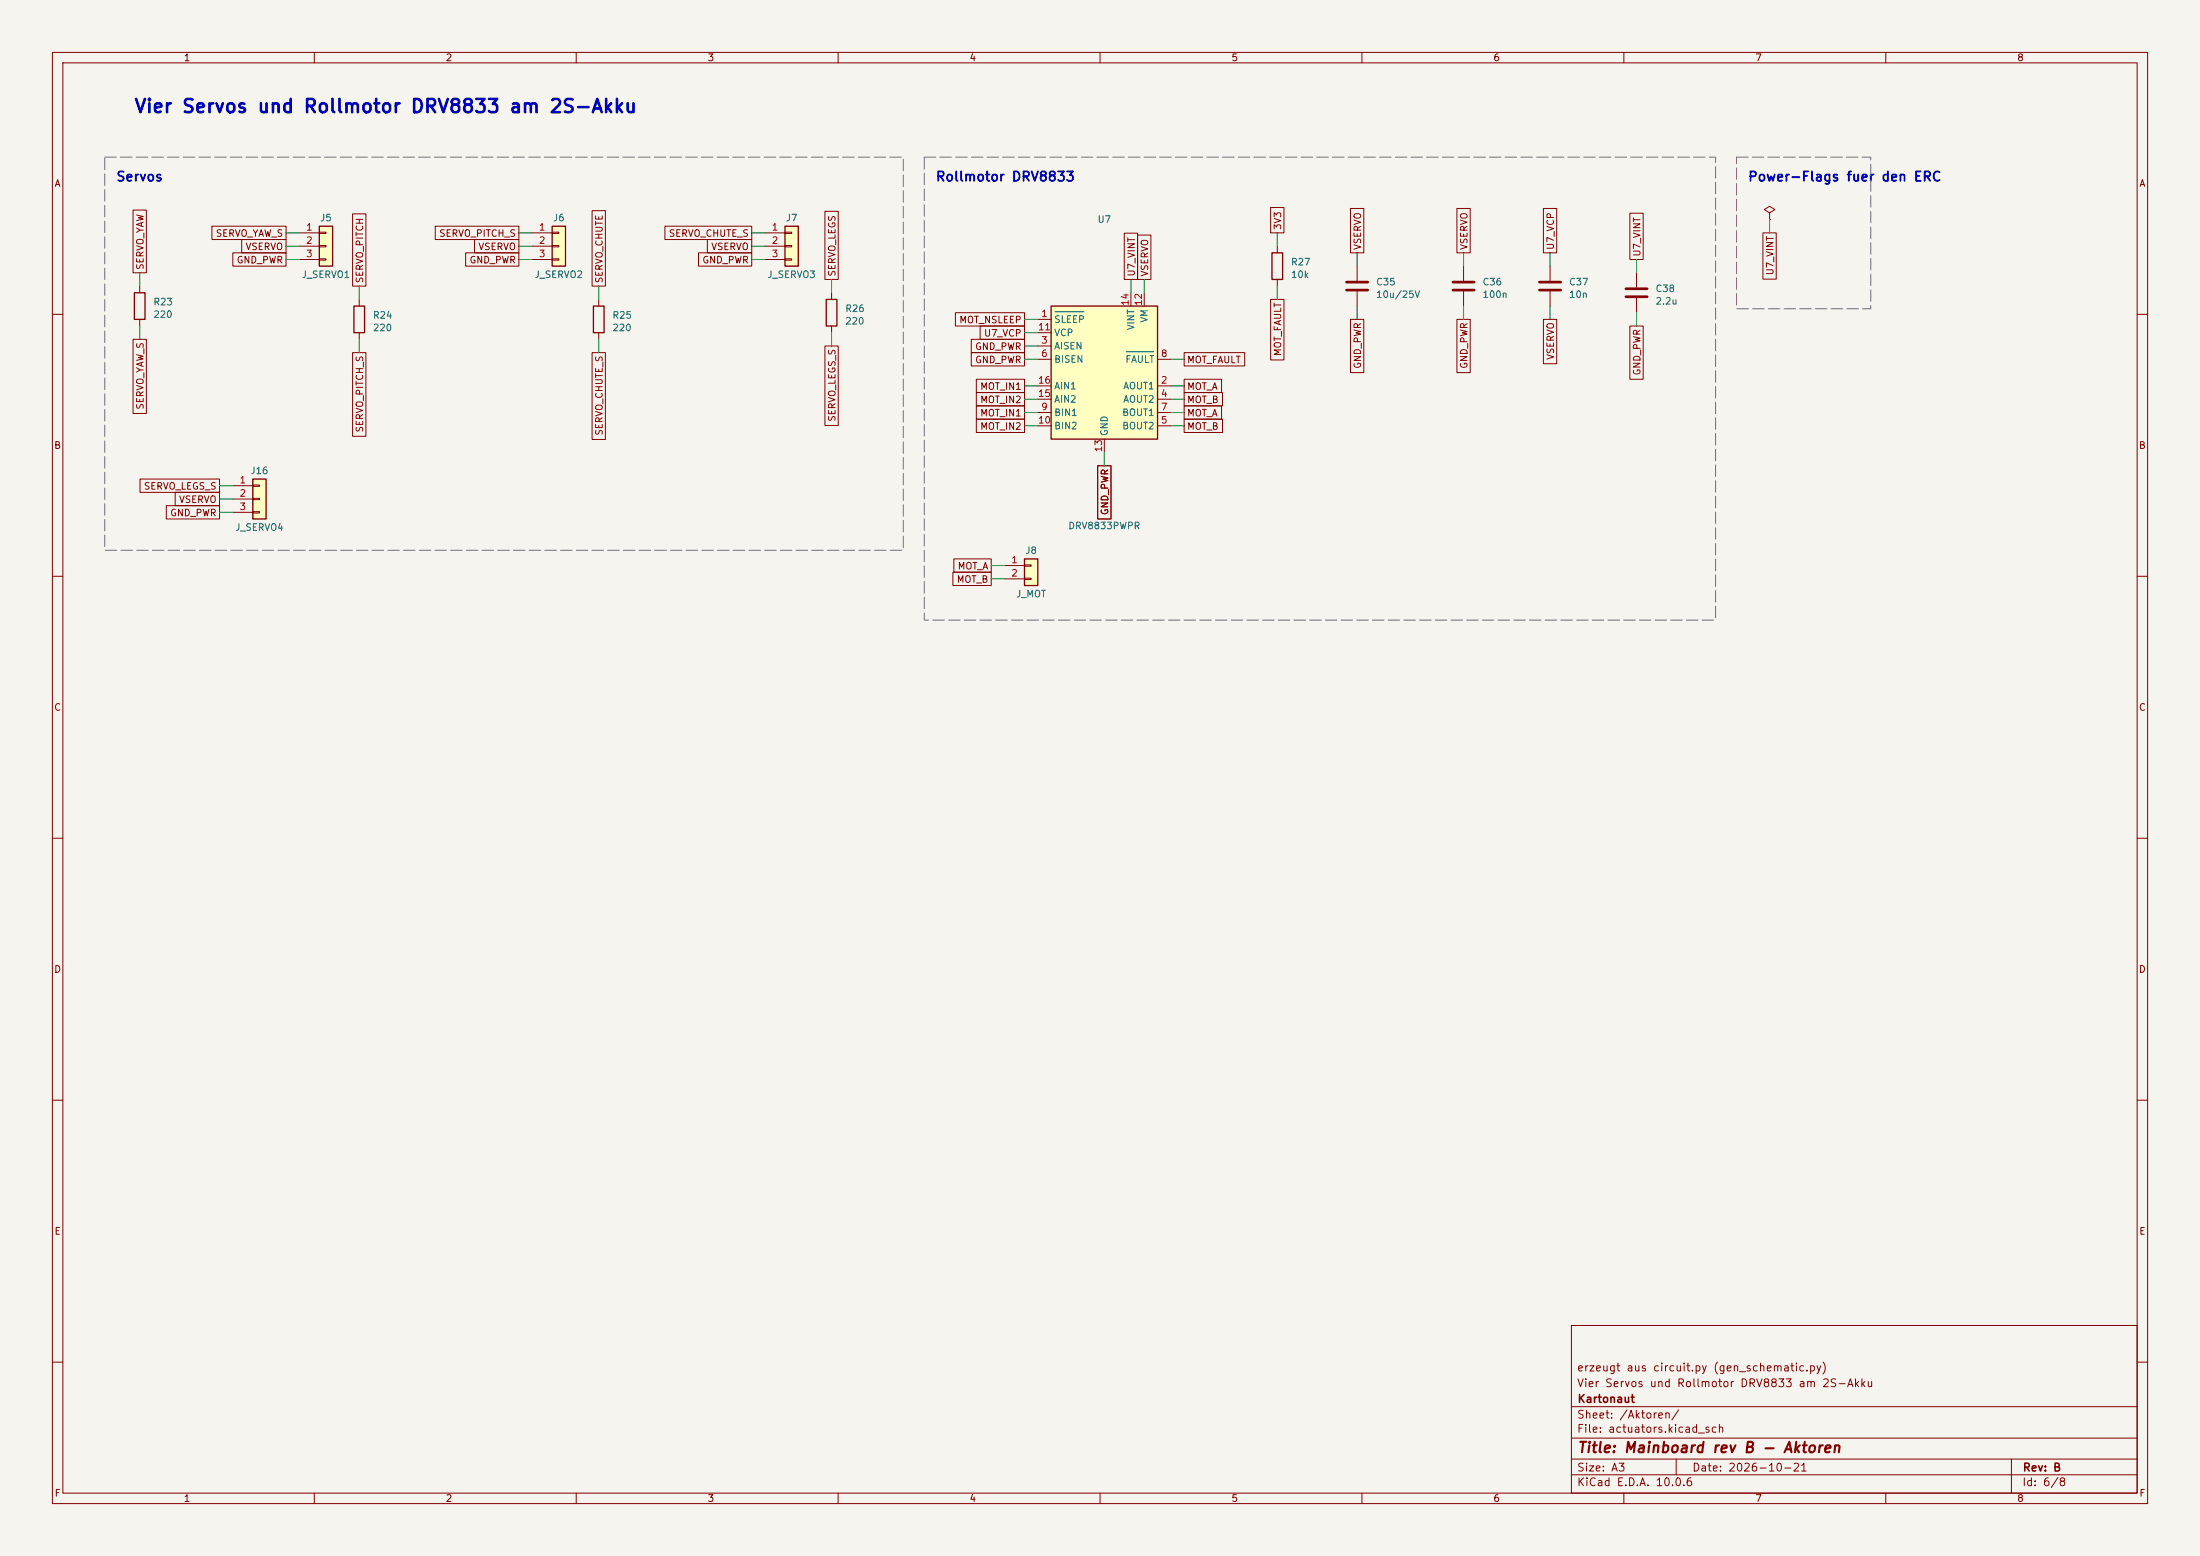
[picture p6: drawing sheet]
(kicad_sch
 (version 20250114)
 (generator "eeschema")
 (generator_version "10.0")
 (paper "A3")
 (title_block
  (title "Mainboard rev B - Aktoren")
  (date "2026-10-21")
  (rev "B")
  (company "Kartonaut")
  (comment 1 "Vier Servos und Rollmotor DRV8833 am 2S-Akku")
  (comment 2 "erzeugt aus circuit.py (gen_schematic.py)"))
 (lib_symbols
  (symbol "Device:R"
   (pin_numbers (hide yes))
   (pin_names (offset 0)) (exclude_from_sim no) (in_bom yes) (on_board yes)
   (in_pos_files yes)
   (duplicate_pin_numbers_are_jumpers no)
   (property "Reference" "R" (at 2.032 0 90) (show_name no) (do_not_autoplace no) (effects (font (size 1.27 1.27))))
   (property "Value" "R" (at 0 0 90) (show_name no) (do_not_autoplace no) (effects (font (size 1.27 1.27))))
   (property "Footprint" "" (at -1.778 0 90) (show_name no) (do_not_autoplace no) (hide yes) (effects (font (size 1.27 1.27))))
   (property "Datasheet" "" (at 0 0 0) (show_name no) (do_not_autoplace no) (hide yes) (effects (font (size 1.27 1.27))))
   (property "Description" "Resistor" (at 0 0 0) (show_name no) (do_not_autoplace no) (hide yes) (effects (font (size 1.27 1.27))))
   (symbol "R_0_1"
    (rectangle (start -1.016 -2.54) (end 1.016 2.54) (stroke (width 0.254) (type default)) (fill (type none))))
   (symbol "R_1_1"
    (pin passive line (at 0 3.81 270) (length 1.27) (name "" (effects (font (size 1.27 1.27)))) (number "1" (effects (font (size 1.27 1.27)))))
    (pin passive line (at 0 -3.81 90) (length 1.27) (name "" (effects (font (size 1.27 1.27)))) (number "2" (effects (font (size 1.27 1.27))))))
   (embedded_fonts no))
  (symbol "Connector_Generic:Conn_01x03"
   (pin_names (offset 1.016) (hide yes)) (exclude_from_sim no) (in_bom yes) (on_board yes)
   (in_pos_files yes)
   (duplicate_pin_numbers_are_jumpers no)
   (property "Reference" "J" (at 0 5.08 0) (show_name no) (do_not_autoplace no) (effects (font (size 1.27 1.27))))
   (property "Value" "Conn_01x03" (at 0 -5.08 0) (show_name no) (do_not_autoplace no) (effects (font (size 1.27 1.27))))
   (property "Footprint" "" (at 0 0 0) (show_name no) (do_not_autoplace no) (hide yes) (effects (font (size 1.27 1.27))))
   (property "Datasheet" "" (at 0 0 0) (show_name no) (do_not_autoplace no) (hide yes) (effects (font (size 1.27 1.27))))
   (property "Description" "Generic connector, single row, 01x03, script generated (kicad-library-utils/schlib/autogen/connector/)" (at 0 0 0) (show_name no) (do_not_autoplace no) (hide yes) (effects (font (size 1.27 1.27))))
   (symbol "Conn_01x03_1_1"
    (rectangle (start -1.27 3.81) (end 1.27 -3.81) (stroke (width 0.254) (type default)) (fill (type background)))
    (rectangle (start -1.27 2.667) (end 0 2.413) (stroke (width 0.1524) (type default)) (fill (type none)))
    (rectangle (start -1.27 0.127) (end 0 -0.127) (stroke (width 0.1524) (type default)) (fill (type none)))
    (rectangle (start -1.27 -2.413) (end 0 -2.667) (stroke (width 0.1524) (type default)) (fill (type none)))
    (pin passive line (at -5.08 2.54 0) (length 3.81) (name "Pin_1" (effects (font (size 1.27 1.27)))) (number "1" (effects (font (size 1.27 1.27)))))
    (pin passive line (at -5.08 0 0) (length 3.81) (name "Pin_2" (effects (font (size 1.27 1.27)))) (number "2" (effects (font (size 1.27 1.27)))))
    (pin passive line (at -5.08 -2.54 0) (length 3.81) (name "Pin_3" (effects (font (size 1.27 1.27)))) (number "3" (effects (font (size 1.27 1.27))))))
   (embedded_fonts no))
  (symbol "Driver_Motor:DRV8833PWP" (exclude_from_sim no) (in_bom yes) (on_board yes)
   (in_pos_files yes)
   (duplicate_pin_numbers_are_jumpers no)
   (property "Reference" "U" (at -3.81 16.51 0) (show_name no) (do_not_autoplace no) (effects (font (size 1.27 1.27))))
   (property "Value" "DRV8833PWP" (at -3.81 13.97 0) (show_name no) (do_not_autoplace no) (effects (font (size 1.27 1.27))))
   (property "Footprint" "Package_SO:HTSSOP-16-1EP_4.4x5mm_P0.65mm_EP3.4x5mm_Mask2.46x2.31mm_ThermalVias" (at 5.08 -15.24 0) (show_name no) (do_not_autoplace no) (hide yes) (effects (font (size 1.27 1.27)) (justify left)))
   (property "Datasheet" "http://www.ti.com/lit/ds/symlink/drv8833.pdf" (at 5.08 -17.78 0) (show_name no) (do_not_autoplace no) (hide yes) (effects (font (size 1.27 1.27)) (justify left)))
   (property "Description" "Dual H-Bridge Motor Driver, HTSSOP-16" (at 0 0 0) (show_name no) (do_not_autoplace no) (hide yes) (effects (font (size 1.27 1.27))))
   (symbol "DRV8833PWP_0_1"
    (rectangle (start -10.16 12.7) (end 10.16 -12.7) (stroke (width 0.254) (type default)) (fill (type background))))
   (symbol "DRV8833PWP_1_1"
    (pin input line (at -12.7 10.16 0) (length 2.54) (name "~{SLEEP}" (effects (font (size 1.27 1.27)))) (number "1" (effects (font (size 1.27 1.27)))))
    (pin power_out line (at 12.7 -2.54 180) (length 2.54) (name "AOUT1" (effects (font (size 1.27 1.27)))) (number "2" (effects (font (size 1.27 1.27)))))
    (pin bidirectional line (at -12.7 5.08 0) (length 2.54) (name "AISEN" (effects (font (size 1.27 1.27)))) (number "3" (effects (font (size 1.27 1.27)))))
    (pin power_out line (at 12.7 -5.08 180) (length 2.54) (name "AOUT2" (effects (font (size 1.27 1.27)))) (number "4" (effects (font (size 1.27 1.27)))))
    (pin power_out line (at 12.7 -10.16 180) (length 2.54) (name "BOUT2" (effects (font (size 1.27 1.27)))) (number "5" (effects (font (size 1.27 1.27)))))
    (pin bidirectional line (at -12.7 2.54 0) (length 2.54) (name "BISEN" (effects (font (size 1.27 1.27)))) (number "6" (effects (font (size 1.27 1.27)))))
    (pin power_out line (at 12.7 -7.62 180) (length 2.54) (name "BOUT1" (effects (font (size 1.27 1.27)))) (number "7" (effects (font (size 1.27 1.27)))))
    (pin open_collector line (at 12.7 2.54 180) (length 2.54) (name "~{FAULT}" (effects (font (size 1.27 1.27)))) (number "8" (effects (font (size 1.27 1.27)))))
    (pin input line (at -12.7 -7.62 0) (length 2.54) (name "BIN1" (effects (font (size 1.27 1.27)))) (number "9" (effects (font (size 1.27 1.27)))))
    (pin input line (at -12.7 -10.16 0) (length 2.54) (name "BIN2" (effects (font (size 1.27 1.27)))) (number "10" (effects (font (size 1.27 1.27)))))
    (pin bidirectional line (at -12.7 7.62 0) (length 2.54) (name "VCP" (effects (font (size 1.27 1.27)))) (number "11" (effects (font (size 1.27 1.27)))))
    (pin power_in line (at 7.62 15.24 270) (length 2.54) (name "VM" (effects (font (size 1.27 1.27)))) (number "12" (effects (font (size 1.27 1.27)))))
    (pin power_in line (at 0 -15.24 90) (length 2.54) (name "GND" (effects (font (size 1.27 1.27)))) (number "13" (effects (font (size 1.27 1.27)))))
    (pin power_in line (at 5.08 15.24 270) (length 2.54) (name "VINT" (effects (font (size 1.27 1.27)))) (number "14" (effects (font (size 1.27 1.27)))))
    (pin input line (at -12.7 -5.08 0) (length 2.54) (name "AIN2" (effects (font (size 1.27 1.27)))) (number "15" (effects (font (size 1.27 1.27)))))
    (pin input line (at -12.7 -2.54 0) (length 2.54) (name "AIN1" (effects (font (size 1.27 1.27)))) (number "16" (effects (font (size 1.27 1.27)))))
    (pin passive line (at 0 -15.24 90) (length 2.54) (hide yes) (name "GND" (effects (font (size 1.27 1.27)))) (number "17" (effects (font (size 1.27 1.27))))))
   (embedded_fonts no))
  (symbol "Device:C"
   (pin_numbers (hide yes))
   (pin_names (offset 0.254)) (exclude_from_sim no) (in_bom yes) (on_board yes)
   (in_pos_files yes)
   (duplicate_pin_numbers_are_jumpers no)
   (property "Reference" "C" (at 0.635 2.54 0) (show_name no) (do_not_autoplace no) (effects (font (size 1.27 1.27)) (justify left)))
   (property "Value" "C" (at 0.635 -2.54 0) (show_name no) (do_not_autoplace no) (effects (font (size 1.27 1.27)) (justify left)))
   (property "Footprint" "" (at 0.9652 -3.81 0) (show_name no) (do_not_autoplace no) (hide yes) (effects (font (size 1.27 1.27))))
   (property "Datasheet" "" (at 0 0 0) (show_name no) (do_not_autoplace no) (hide yes) (effects (font (size 1.27 1.27))))
   (property "Description" "Unpolarized capacitor" (at 0 0 0) (show_name no) (do_not_autoplace no) (hide yes) (effects (font (size 1.27 1.27))))
   (symbol "C_0_1"
    (polyline (pts (xy -2.032 0.762) (xy 2.032 0.762)) (stroke (width 0.508) (type default)) (fill (type none)))
    (polyline (pts (xy -2.032 -0.762) (xy 2.032 -0.762)) (stroke (width 0.508) (type default)) (fill (type none))))
   (symbol "C_1_1"
    (pin passive line (at 0 3.81 270) (length 2.794) (name "" (effects (font (size 1.27 1.27)))) (number "1" (effects (font (size 1.27 1.27)))))
    (pin passive line (at 0 -3.81 90) (length 2.794) (name "" (effects (font (size 1.27 1.27)))) (number "2" (effects (font (size 1.27 1.27))))))
   (embedded_fonts no))
  (symbol "Connector_Generic:Conn_01x02"
   (pin_names (offset 1.016) (hide yes)) (exclude_from_sim no) (in_bom yes) (on_board yes)
   (in_pos_files yes)
   (duplicate_pin_numbers_are_jumpers no)
   (property "Reference" "J" (at 0 2.54 0) (show_name no) (do_not_autoplace no) (effects (font (size 1.27 1.27))))
   (property "Value" "Conn_01x02" (at 0 -5.08 0) (show_name no) (do_not_autoplace no) (effects (font (size 1.27 1.27))))
   (property "Footprint" "" (at 0 0 0) (show_name no) (do_not_autoplace no) (hide yes) (effects (font (size 1.27 1.27))))
   (property "Datasheet" "" (at 0 0 0) (show_name no) (do_not_autoplace no) (hide yes) (effects (font (size 1.27 1.27))))
   (property "Description" "Generic connector, single row, 01x02, script generated (kicad-library-utils/schlib/autogen/connector/)" (at 0 0 0) (show_name no) (do_not_autoplace no) (hide yes) (effects (font (size 1.27 1.27))))
   (symbol "Conn_01x02_1_1"
    (rectangle (start -1.27 1.27) (end 1.27 -3.81) (stroke (width 0.254) (type default)) (fill (type background)))
    (rectangle (start -1.27 0.127) (end 0 -0.127) (stroke (width 0.1524) (type default)) (fill (type none)))
    (rectangle (start -1.27 -2.413) (end 0 -2.667) (stroke (width 0.1524) (type default)) (fill (type none)))
    (pin passive line (at -5.08 0 0) (length 3.81) (name "Pin_1" (effects (font (size 1.27 1.27)))) (number "1" (effects (font (size 1.27 1.27)))))
    (pin passive line (at -5.08 -2.54 0) (length 3.81) (name "Pin_2" (effects (font (size 1.27 1.27)))) (number "2" (effects (font (size 1.27 1.27))))))
   (embedded_fonts no))
  (symbol "power:PWR_FLAG"
   (power global)
   (pin_numbers (hide yes))
   (pin_names (offset 0) (hide yes)) (exclude_from_sim no) (in_bom yes) (on_board yes)
   (in_pos_files yes)
   (duplicate_pin_numbers_are_jumpers no)
   (property "Reference" "#FLG" (at 0 1.905 0) (show_name no) (do_not_autoplace no) (hide yes) (effects (font (size 1.27 1.27))))
   (property "Value" "PWR_FLAG" (at 0 3.81 0) (show_name no) (do_not_autoplace no) (effects (font (size 1.27 1.27))))
   (property "Footprint" "" (at 0 0 0) (show_name no) (do_not_autoplace no) (hide yes) (effects (font (size 1.27 1.27))))
   (property "Datasheet" "" (at 0 0 0) (show_name no) (do_not_autoplace no) (hide yes) (effects (font (size 1.27 1.27))))
   (property "Description" "Special symbol for telling ERC where power comes from" (at 0 0 0) (show_name no) (do_not_autoplace no) (hide yes) (effects (font (size 1.27 1.27))))
   (symbol "PWR_FLAG_0_0"
    (pin power_out line (at 0 0 90) (length 0) (name "" (effects (font (size 1.27 1.27)))) (number "1" (effects (font (size 1.27 1.27))))))
   (symbol "PWR_FLAG_0_1"
    (polyline (pts (xy 0 0) (xy 0 1.27) (xy -1.016 1.905) (xy 0 2.54) (xy 1.016 1.905) (xy 0 1.27)) (stroke (width 0) (type default)) (fill (type none))))
   (embedded_fonts no)))
 (text "Vier Servos und Rollmotor DRV8833 am 2S-Akku"
  (exclude_from_sim no)
  (at 25.4 22 0)
  (effects (font (size 2.54 2.54) (bold yes)) (justify left bottom)))
 (rectangle
  (start 20 30)
  (end 172.45 105.04)
  (stroke (width 0.2) (type dash) (color 120 120 120 1))
  (fill (type none)))
 (text "Servos"
  (exclude_from_sim no)
  (at 22 35 0)
  (effects (font (size 1.8 1.8) (bold yes)) (justify left bottom)))
 (symbol
  (lib_id "Device:R")
  (at 26.67 58.42 0)
  (unit 1)
  (exclude_from_sim no)
  (in_bom yes)
  (on_board yes)
  (dnp no)
  (property "Reference" "R23" (at 29.186 57.62 0) (effects (font (size 1.27 1.27)) (justify left)))
  (property "Value" "220" (at 29.186 60.02 0) (effects (font (size 1.27 1.27)) (justify left)))
  (property "Footprint" "Resistor_SMD:R_0603_1608Metric" (at 26.67 65.43 0) (effects (font (size 1.27 1.27)) (hide yes)))
  (property "Datasheet" "" (at 26.67 62.23 0) (effects (font (size 1.27 1.27)) (hide yes)))
  (property "Description" "Schutzwiderstand Servo-Signal" (at 26.67 62.23 0) (effects (font (size 1.27 1.27)) (hide yes)))
  (pin "1")
  (pin "2"))
 (wire
  (pts (xy 26.67 54.61) (xy 26.67 52.07))
  (stroke (width 0) (type default)))
 (global_label "SERVO_YAW"
  (shape passive)
  (at 26.67 52.07 90)
  (fields_autoplaced yes)
  (effects (font (size 1.27 1.27)) (justify left)))
 (wire
  (pts (xy 26.67 62.23) (xy 26.67 64.77))
  (stroke (width 0) (type default)))
 (global_label "SERVO_YAW_S"
  (shape passive)
  (at 26.67 64.77 270)
  (fields_autoplaced yes)
  (effects (font (size 1.27 1.27)) (justify right)))
 (symbol
  (lib_id "Connector_Generic:Conn_01x03")
  (at 62.23 46.99 0)
  (unit 1)
  (exclude_from_sim no)
  (in_bom yes)
  (on_board yes)
  (dnp no)
  (property "Reference" "J5" (at 62.23 41.58 0) (effects (font (size 1.27 1.27))))
  (property "Value" "J_SERVO1" (at 62.23 52.4 0) (effects (font (size 1.27 1.27))))
  (property "Footprint" "Connector_JST:JST_XH_S3B-XH-A_1x03_P2.50mm_Horizontal" (at 62.23 54 0) (effects (font (size 1.27 1.27)) (hide yes)))
  (property "Datasheet" "" (at 62.23 50.8 0) (effects (font (size 1.27 1.27)) (hide yes)))
  (property "Funktion" "J_SERVO1" (at 62.23 50.8 0) (effects (font (size 1.27 1.27)) (hide yes)))
  (property "Description" "S / + / -, VSERVO" (at 62.23 50.8 0) (effects (font (size 1.27 1.27)) (hide yes)))
  (pin "1")
  (pin "2")
  (pin "3"))
 (wire
  (pts (xy 57.15 44.45) (xy 54.61 44.45))
  (stroke (width 0) (type default)))
 (global_label "SERVO_YAW_S"
  (shape passive)
  (at 54.61 44.45 180)
  (fields_autoplaced yes)
  (effects (font (size 1.27 1.27)) (justify right)))
 (wire
  (pts (xy 57.15 46.99) (xy 54.61 46.99))
  (stroke (width 0) (type default)))
 (global_label "VSERVO"
  (shape passive)
  (at 54.61 46.99 180)
  (fields_autoplaced yes)
  (effects (font (size 1.27 1.27)) (justify right)))
 (wire
  (pts (xy 57.15 49.53) (xy 54.61 49.53))
  (stroke (width 0) (type default)))
 (global_label "GND_PWR"
  (shape passive)
  (at 54.61 49.53 180)
  (fields_autoplaced yes)
  (effects (font (size 1.27 1.27)) (justify right)))
 (symbol
  (lib_id "Device:R")
  (at 68.58 60.96 0)
  (unit 1)
  (exclude_from_sim no)
  (in_bom yes)
  (on_board yes)
  (dnp no)
  (property "Reference" "R24" (at 71.096 60.16 0) (effects (font (size 1.27 1.27)) (justify left)))
  (property "Value" "220" (at 71.096 62.56 0) (effects (font (size 1.27 1.27)) (justify left)))
  (property "Footprint" "Resistor_SMD:R_0603_1608Metric" (at 68.58 67.97 0) (effects (font (size 1.27 1.27)) (hide yes)))
  (property "Datasheet" "" (at 68.58 64.77 0) (effects (font (size 1.27 1.27)) (hide yes)))
  (property "Description" "Schutzwiderstand Servo-Signal" (at 68.58 64.77 0) (effects (font (size 1.27 1.27)) (hide yes)))
  (pin "1")
  (pin "2"))
 (wire
  (pts (xy 68.58 57.15) (xy 68.58 54.61))
  (stroke (width 0) (type default)))
 (global_label "SERVO_PITCH"
  (shape passive)
  (at 68.58 54.61 90)
  (fields_autoplaced yes)
  (effects (font (size 1.27 1.27)) (justify left)))
 (wire
  (pts (xy 68.58 64.77) (xy 68.58 67.31))
  (stroke (width 0) (type default)))
 (global_label "SERVO_PITCH_S"
  (shape passive)
  (at 68.58 67.31 270)
  (fields_autoplaced yes)
  (effects (font (size 1.27 1.27)) (justify right)))
 (symbol
  (lib_id "Connector_Generic:Conn_01x03")
  (at 106.68 46.99 0)
  (unit 1)
  (exclude_from_sim no)
  (in_bom yes)
  (on_board yes)
  (dnp no)
  (property "Reference" "J6" (at 106.68 41.58 0) (effects (font (size 1.27 1.27))))
  (property "Value" "J_SERVO2" (at 106.68 52.4 0) (effects (font (size 1.27 1.27))))
  (property "Footprint" "Connector_JST:JST_XH_S3B-XH-A_1x03_P2.50mm_Horizontal" (at 106.68 54 0) (effects (font (size 1.27 1.27)) (hide yes)))
  (property "Datasheet" "" (at 106.68 50.8 0) (effects (font (size 1.27 1.27)) (hide yes)))
  (property "Funktion" "J_SERVO2" (at 106.68 50.8 0) (effects (font (size 1.27 1.27)) (hide yes)))
  (property "Description" "S / + / -, VSERVO" (at 106.68 50.8 0) (effects (font (size 1.27 1.27)) (hide yes)))
  (pin "1")
  (pin "2")
  (pin "3"))
 (wire
  (pts (xy 101.6 44.45) (xy 99.06 44.45))
  (stroke (width 0) (type default)))
 (global_label "SERVO_PITCH_S"
  (shape passive)
  (at 99.06 44.45 180)
  (fields_autoplaced yes)
  (effects (font (size 1.27 1.27)) (justify right)))
 (wire
  (pts (xy 101.6 46.99) (xy 99.06 46.99))
  (stroke (width 0) (type default)))
 (global_label "VSERVO"
  (shape passive)
  (at 99.06 46.99 180)
  (fields_autoplaced yes)
  (effects (font (size 1.27 1.27)) (justify right)))
 (wire
  (pts (xy 101.6 49.53) (xy 99.06 49.53))
  (stroke (width 0) (type default)))
 (global_label "GND_PWR"
  (shape passive)
  (at 99.06 49.53 180)
  (fields_autoplaced yes)
  (effects (font (size 1.27 1.27)) (justify right)))
 (symbol
  (lib_id "Device:R")
  (at 114.3 60.96 0)
  (unit 1)
  (exclude_from_sim no)
  (in_bom yes)
  (on_board yes)
  (dnp no)
  (property "Reference" "R25" (at 116.816 60.16 0) (effects (font (size 1.27 1.27)) (justify left)))
  (property "Value" "220" (at 116.816 62.56 0) (effects (font (size 1.27 1.27)) (justify left)))
  (property "Footprint" "Resistor_SMD:R_0603_1608Metric" (at 114.3 67.97 0) (effects (font (size 1.27 1.27)) (hide yes)))
  (property "Datasheet" "" (at 114.3 64.77 0) (effects (font (size 1.27 1.27)) (hide yes)))
  (property "Description" "Schutzwiderstand Servo-Signal" (at 114.3 64.77 0) (effects (font (size 1.27 1.27)) (hide yes)))
  (pin "1")
  (pin "2"))
 (wire
  (pts (xy 114.3 57.15) (xy 114.3 54.61))
  (stroke (width 0) (type default)))
 (global_label "SERVO_CHUTE"
  (shape passive)
  (at 114.3 54.61 90)
  (fields_autoplaced yes)
  (effects (font (size 1.27 1.27)) (justify left)))
 (wire
  (pts (xy 114.3 64.77) (xy 114.3 67.31))
  (stroke (width 0) (type default)))
 (global_label "SERVO_CHUTE_S"
  (shape passive)
  (at 114.3 67.31 270)
  (fields_autoplaced yes)
  (effects (font (size 1.27 1.27)) (justify right)))
 (symbol
  (lib_id "Connector_Generic:Conn_01x03")
  (at 151.13 46.99 0)
  (unit 1)
  (exclude_from_sim no)
  (in_bom yes)
  (on_board yes)
  (dnp no)
  (property "Reference" "J7" (at 151.13 41.58 0) (effects (font (size 1.27 1.27))))
  (property "Value" "J_SERVO3" (at 151.13 52.4 0) (effects (font (size 1.27 1.27))))
  (property "Footprint" "Connector_JST:JST_XH_B3B-XH-A_1x03_P2.50mm_Vertical" (at 151.13 54 0) (effects (font (size 1.27 1.27)) (hide yes)))
  (property "Datasheet" "" (at 151.13 50.8 0) (effects (font (size 1.27 1.27)) (hide yes)))
  (property "Funktion" "J_SERVO3" (at 151.13 50.8 0) (effects (font (size 1.27 1.27)) (hide yes)))
  (property "Description" "S / + / -, VSERVO" (at 151.13 50.8 0) (effects (font (size 1.27 1.27)) (hide yes)))
  (pin "1")
  (pin "2")
  (pin "3"))
 (wire
  (pts (xy 146.05 44.45) (xy 143.51 44.45))
  (stroke (width 0) (type default)))
 (global_label "SERVO_CHUTE_S"
  (shape passive)
  (at 143.51 44.45 180)
  (fields_autoplaced yes)
  (effects (font (size 1.27 1.27)) (justify right)))
 (wire
  (pts (xy 146.05 46.99) (xy 143.51 46.99))
  (stroke (width 0) (type default)))
 (global_label "VSERVO"
  (shape passive)
  (at 143.51 46.99 180)
  (fields_autoplaced yes)
  (effects (font (size 1.27 1.27)) (justify right)))
 (wire
  (pts (xy 146.05 49.53) (xy 143.51 49.53))
  (stroke (width 0) (type default)))
 (global_label "GND_PWR"
  (shape passive)
  (at 143.51 49.53 180)
  (fields_autoplaced yes)
  (effects (font (size 1.27 1.27)) (justify right)))
 (symbol
  (lib_id "Device:R")
  (at 158.75 59.69 0)
  (unit 1)
  (exclude_from_sim no)
  (in_bom yes)
  (on_board yes)
  (dnp no)
  (property "Reference" "R26" (at 161.266 58.89 0) (effects (font (size 1.27 1.27)) (justify left)))
  (property "Value" "220" (at 161.266 61.29 0) (effects (font (size 1.27 1.27)) (justify left)))
  (property "Footprint" "Resistor_SMD:R_0603_1608Metric" (at 158.75 66.7 0) (effects (font (size 1.27 1.27)) (hide yes)))
  (property "Datasheet" "" (at 158.75 63.5 0) (effects (font (size 1.27 1.27)) (hide yes)))
  (property "Description" "Schutzwiderstand Servo-Signal" (at 158.75 63.5 0) (effects (font (size 1.27 1.27)) (hide yes)))
  (pin "1")
  (pin "2"))
 (wire
  (pts (xy 158.75 55.88) (xy 158.75 53.34))
  (stroke (width 0) (type default)))
 (global_label "SERVO_LEGS"
  (shape passive)
  (at 158.75 53.34 90)
  (fields_autoplaced yes)
  (effects (font (size 1.27 1.27)) (justify left)))
 (wire
  (pts (xy 158.75 63.5) (xy 158.75 66.04))
  (stroke (width 0) (type default)))
 (global_label "SERVO_LEGS_S"
  (shape passive)
  (at 158.75 66.04 270)
  (fields_autoplaced yes)
  (effects (font (size 1.27 1.27)) (justify right)))
 (symbol
  (lib_id "Connector_Generic:Conn_01x03")
  (at 49.53 95.25 0)
  (unit 1)
  (exclude_from_sim no)
  (in_bom yes)
  (on_board yes)
  (dnp no)
  (property "Reference" "J16" (at 49.53 89.84 0) (effects (font (size 1.27 1.27))))
  (property "Value" "J_SERVO4" (at 49.53 100.66 0) (effects (font (size 1.27 1.27))))
  (property "Footprint" "Connector_JST:JST_XH_B3B-XH-A_1x03_P2.50mm_Vertical" (at 49.53 102.26 0) (effects (font (size 1.27 1.27)) (hide yes)))
  (property "Datasheet" "" (at 49.53 99.06 0) (effects (font (size 1.27 1.27)) (hide yes)))
  (property "Funktion" "J_SERVO4" (at 49.53 99.06 0) (effects (font (size 1.27 1.27)) (hide yes)))
  (property "Description" "S / + / -, VSERVO" (at 49.53 99.06 0) (effects (font (size 1.27 1.27)) (hide yes)))
  (pin "1")
  (pin "2")
  (pin "3"))
 (wire
  (pts (xy 44.45 92.71) (xy 41.91 92.71))
  (stroke (width 0) (type default)))
 (global_label "SERVO_LEGS_S"
  (shape passive)
  (at 41.91 92.71 180)
  (fields_autoplaced yes)
  (effects (font (size 1.27 1.27)) (justify right)))
 (wire
  (pts (xy 44.45 95.25) (xy 41.91 95.25))
  (stroke (width 0) (type default)))
 (global_label "VSERVO"
  (shape passive)
  (at 41.91 95.25 180)
  (fields_autoplaced yes)
  (effects (font (size 1.27 1.27)) (justify right)))
 (wire
  (pts (xy 44.45 97.79) (xy 41.91 97.79))
  (stroke (width 0) (type default)))
 (global_label "GND_PWR"
  (shape passive)
  (at 41.91 97.79 180)
  (fields_autoplaced yes)
  (effects (font (size 1.27 1.27)) (justify right)))
 (rectangle
  (start 176.45 30)
  (end 327.51 118.36)
  (stroke (width 0.2) (type dash) (color 120 120 120 1))
  (fill (type none)))
 (text "Rollmotor DRV8833"
  (exclude_from_sim no)
  (at 178.45 35 0)
  (effects (font (size 1.8 1.8) (bold yes)) (justify left bottom)))
 (symbol
  (lib_id "Driver_Motor:DRV8833PWP")
  (at 210.82 71.12 0)
  (unit 1)
  (exclude_from_sim no)
  (in_bom yes)
  (on_board yes)
  (dnp no)
  (property "Reference" "U7" (at 210.82 41.88 0) (effects (font (size 1.27 1.27))))
  (property "Value" "DRV8833PWPR" (at 210.82 100.36 0) (effects (font (size 1.27 1.27))))
  (property "Footprint" "Package_SO:HTSSOP-16-1EP_4.4x5mm_P0.65mm_EP3.4x5mm_Mask2.46x2.31mm_ThermalVias" (at 210.82 89.56 0) (effects (font (size 1.27 1.27)) (hide yes)))
  (property "Datasheet" "http://www.ti.com/lit/ds/symlink/drv8833.pdf" (at 210.82 86.36 0) (effects (font (size 1.27 1.27)) (hide yes)))
  (property "LCSC" "C50506" (at 210.82 86.36 0) (effects (font (size 1.27 1.27)) (hide yes)))
  (property "Description" "beide Bruecken parallel, 2x 1,5 A" (at 210.82 86.36 0) (effects (font (size 1.27 1.27)) (hide yes)))
  (pin "1")
  (pin "2")
  (pin "3")
  (pin "4")
  (pin "5")
  (pin "6")
  (pin "7")
  (pin "8")
  (pin "9")
  (pin "10")
  (pin "11")
  (pin "12")
  (pin "13")
  (pin "14")
  (pin "15")
  (pin "16")
  (pin "17"))
 (wire
  (pts (xy 198.12 60.96) (xy 195.58 60.96))
  (stroke (width 0) (type default)))
 (global_label "MOT_NSLEEP"
  (shape passive)
  (at 195.58 60.96 180)
  (fields_autoplaced yes)
  (effects (font (size 1.27 1.27)) (justify right)))
 (wire
  (pts (xy 223.52 73.66) (xy 226.06 73.66))
  (stroke (width 0) (type default)))
 (global_label "MOT_A"
  (shape passive)
  (at 226.06 73.66 0)
  (fields_autoplaced yes)
  (effects (font (size 1.27 1.27)) (justify left)))
 (wire
  (pts (xy 198.12 66.04) (xy 195.58 66.04))
  (stroke (width 0) (type default)))
 (global_label "GND_PWR"
  (shape passive)
  (at 195.58 66.04 180)
  (fields_autoplaced yes)
  (effects (font (size 1.27 1.27)) (justify right)))
 (wire
  (pts (xy 223.52 76.2) (xy 226.06 76.2))
  (stroke (width 0) (type default)))
 (global_label "MOT_B"
  (shape passive)
  (at 226.06 76.2 0)
  (fields_autoplaced yes)
  (effects (font (size 1.27 1.27)) (justify left)))
 (wire
  (pts (xy 223.52 81.28) (xy 226.06 81.28))
  (stroke (width 0) (type default)))
 (global_label "MOT_B"
  (shape passive)
  (at 226.06 81.28 0)
  (fields_autoplaced yes)
  (effects (font (size 1.27 1.27)) (justify left)))
 (wire
  (pts (xy 198.12 68.58) (xy 195.58 68.58))
  (stroke (width 0) (type default)))
 (global_label "GND_PWR"
  (shape passive)
  (at 195.58 68.58 180)
  (fields_autoplaced yes)
  (effects (font (size 1.27 1.27)) (justify right)))
 (wire
  (pts (xy 223.52 78.74) (xy 226.06 78.74))
  (stroke (width 0) (type default)))
 (global_label "MOT_A"
  (shape passive)
  (at 226.06 78.74 0)
  (fields_autoplaced yes)
  (effects (font (size 1.27 1.27)) (justify left)))
 (wire
  (pts (xy 223.52 68.58) (xy 226.06 68.58))
  (stroke (width 0) (type default)))
 (global_label "MOT_FAULT"
  (shape passive)
  (at 226.06 68.58 0)
  (fields_autoplaced yes)
  (effects (font (size 1.27 1.27)) (justify left)))
 (wire
  (pts (xy 198.12 78.74) (xy 195.58 78.74))
  (stroke (width 0) (type default)))
 (global_label "MOT_IN1"
  (shape passive)
  (at 195.58 78.74 180)
  (fields_autoplaced yes)
  (effects (font (size 1.27 1.27)) (justify right)))
 (wire
  (pts (xy 198.12 81.28) (xy 195.58 81.28))
  (stroke (width 0) (type default)))
 (global_label "MOT_IN2"
  (shape passive)
  (at 195.58 81.28 180)
  (fields_autoplaced yes)
  (effects (font (size 1.27 1.27)) (justify right)))
 (wire
  (pts (xy 198.12 63.5) (xy 195.58 63.5))
  (stroke (width 0) (type default)))
 (global_label "U7_VCP"
  (shape passive)
  (at 195.58 63.5 180)
  (fields_autoplaced yes)
  (effects (font (size 1.27 1.27)) (justify right)))
 (wire
  (pts (xy 218.44 55.88) (xy 218.44 53.34))
  (stroke (width 0) (type default)))
 (global_label "VSERVO"
  (shape passive)
  (at 218.44 53.34 90)
  (fields_autoplaced yes)
  (effects (font (size 1.27 1.27)) (justify left)))
 (wire
  (pts (xy 210.82 86.36) (xy 210.82 88.9))
  (stroke (width 0) (type default)))
 (global_label "GND_PWR"
  (shape passive)
  (at 210.82 88.9 270)
  (fields_autoplaced yes)
  (effects (font (size 1.27 1.27)) (justify right)))
 (wire
  (pts (xy 215.9 55.88) (xy 215.9 53.34))
  (stroke (width 0) (type default)))
 (global_label "U7_VINT"
  (shape passive)
  (at 215.9 53.34 90)
  (fields_autoplaced yes)
  (effects (font (size 1.27 1.27)) (justify left)))
 (wire
  (pts (xy 198.12 76.2) (xy 195.58 76.2))
  (stroke (width 0) (type default)))
 (global_label "MOT_IN2"
  (shape passive)
  (at 195.58 76.2 180)
  (fields_autoplaced yes)
  (effects (font (size 1.27 1.27)) (justify right)))
 (wire
  (pts (xy 198.12 73.66) (xy 195.58 73.66))
  (stroke (width 0) (type default)))
 (global_label "MOT_IN1"
  (shape passive)
  (at 195.58 73.66 180)
  (fields_autoplaced yes)
  (effects (font (size 1.27 1.27)) (justify right)))
 (wire
  (pts (xy 210.82 86.36) (xy 210.82 88.9))
  (stroke (width 0) (type default)))
 (global_label "GND_PWR"
  (shape passive)
  (at 210.82 88.9 270)
  (fields_autoplaced yes)
  (effects (font (size 1.27 1.27)) (justify right)))
 (symbol
  (lib_id "Device:R")
  (at 243.84 50.8 0)
  (unit 1)
  (exclude_from_sim no)
  (in_bom yes)
  (on_board yes)
  (dnp no)
  (property "Reference" "R27" (at 246.356 50 0) (effects (font (size 1.27 1.27)) (justify left)))
  (property "Value" "10k" (at 246.356 52.4 0) (effects (font (size 1.27 1.27)) (justify left)))
  (property "Footprint" "Resistor_SMD:R_0603_1608Metric" (at 243.84 57.81 0) (effects (font (size 1.27 1.27)) (hide yes)))
  (property "Datasheet" "" (at 243.84 54.61 0) (effects (font (size 1.27 1.27)) (hide yes)))
  (property "Description" "nFAULT -> Teensy Pin 8" (at 243.84 54.61 0) (effects (font (size 1.27 1.27)) (hide yes)))
  (pin "1")
  (pin "2"))
 (wire
  (pts (xy 243.84 46.99) (xy 243.84 44.45))
  (stroke (width 0) (type default)))
 (global_label "3V3"
  (shape passive)
  (at 243.84 44.45 90)
  (fields_autoplaced yes)
  (effects (font (size 1.27 1.27)) (justify left)))
 (wire
  (pts (xy 243.84 54.61) (xy 243.84 57.15))
  (stroke (width 0) (type default)))
 (global_label "MOT_FAULT"
  (shape passive)
  (at 243.84 57.15 270)
  (fields_autoplaced yes)
  (effects (font (size 1.27 1.27)) (justify right)))
 (symbol
  (lib_id "Device:C")
  (at 259.08 54.61 0)
  (unit 1)
  (exclude_from_sim no)
  (in_bom yes)
  (on_board yes)
  (dnp no)
  (property "Reference" "C35" (at 262.612 53.81 0) (effects (font (size 1.27 1.27)) (justify left)))
  (property "Value" "10u/25V" (at 262.612 56.21 0) (effects (font (size 1.27 1.27)) (justify left)))
  (property "Footprint" "Capacitor_SMD:C_0805_2012Metric" (at 259.08 61.62 0) (effects (font (size 1.27 1.27)) (hide yes)))
  (property "Datasheet" "" (at 259.08 58.42 0) (effects (font (size 1.27 1.27)) (hide yes)))
  (pin "1")
  (pin "2"))
 (wire
  (pts (xy 259.08 50.8) (xy 259.08 48.26))
  (stroke (width 0) (type default)))
 (global_label "VSERVO"
  (shape passive)
  (at 259.08 48.26 90)
  (fields_autoplaced yes)
  (effects (font (size 1.27 1.27)) (justify left)))
 (wire
  (pts (xy 259.08 58.42) (xy 259.08 60.96))
  (stroke (width 0) (type default)))
 (global_label "GND_PWR"
  (shape passive)
  (at 259.08 60.96 270)
  (fields_autoplaced yes)
  (effects (font (size 1.27 1.27)) (justify right)))
 (symbol
  (lib_id "Device:C")
  (at 279.4 54.61 0)
  (unit 1)
  (exclude_from_sim no)
  (in_bom yes)
  (on_board yes)
  (dnp no)
  (property "Reference" "C36" (at 282.932 53.81 0) (effects (font (size 1.27 1.27)) (justify left)))
  (property "Value" "100n" (at 282.932 56.21 0) (effects (font (size 1.27 1.27)) (justify left)))
  (property "Footprint" "Capacitor_SMD:C_0603_1608Metric" (at 279.4 61.62 0) (effects (font (size 1.27 1.27)) (hide yes)))
  (property "Datasheet" "" (at 279.4 58.42 0) (effects (font (size 1.27 1.27)) (hide yes)))
  (pin "1")
  (pin "2"))
 (wire
  (pts (xy 279.4 50.8) (xy 279.4 48.26))
  (stroke (width 0) (type default)))
 (global_label "VSERVO"
  (shape passive)
  (at 279.4 48.26 90)
  (fields_autoplaced yes)
  (effects (font (size 1.27 1.27)) (justify left)))
 (wire
  (pts (xy 279.4 58.42) (xy 279.4 60.96))
  (stroke (width 0) (type default)))
 (global_label "GND_PWR"
  (shape passive)
  (at 279.4 60.96 270)
  (fields_autoplaced yes)
  (effects (font (size 1.27 1.27)) (justify right)))
 (symbol
  (lib_id "Device:C")
  (at 295.91 54.61 0)
  (unit 1)
  (exclude_from_sim no)
  (in_bom yes)
  (on_board yes)
  (dnp no)
  (property "Reference" "C37" (at 299.442 53.81 0) (effects (font (size 1.27 1.27)) (justify left)))
  (property "Value" "10n" (at 299.442 56.21 0) (effects (font (size 1.27 1.27)) (justify left)))
  (property "Footprint" "Capacitor_SMD:C_0603_1608Metric" (at 295.91 61.62 0) (effects (font (size 1.27 1.27)) (hide yes)))
  (property "Datasheet" "" (at 295.91 58.42 0) (effects (font (size 1.27 1.27)) (hide yes)))
  (pin "1")
  (pin "2"))
 (wire
  (pts (xy 295.91 50.8) (xy 295.91 48.26))
  (stroke (width 0) (type default)))
 (global_label "U7_VCP"
  (shape passive)
  (at 295.91 48.26 90)
  (fields_autoplaced yes)
  (effects (font (size 1.27 1.27)) (justify left)))
 (wire
  (pts (xy 295.91 58.42) (xy 295.91 60.96))
  (stroke (width 0) (type default)))
 (global_label "VSERVO"
  (shape passive)
  (at 295.91 60.96 270)
  (fields_autoplaced yes)
  (effects (font (size 1.27 1.27)) (justify right)))
 (symbol
  (lib_id "Device:C")
  (at 312.42 55.88 0)
  (unit 1)
  (exclude_from_sim no)
  (in_bom yes)
  (on_board yes)
  (dnp no)
  (property "Reference" "C38" (at 315.952 55.08 0) (effects (font (size 1.27 1.27)) (justify left)))
  (property "Value" "2.2u" (at 315.952 57.48 0) (effects (font (size 1.27 1.27)) (justify left)))
  (property "Footprint" "Capacitor_SMD:C_0603_1608Metric" (at 312.42 62.89 0) (effects (font (size 1.27 1.27)) (hide yes)))
  (property "Datasheet" "" (at 312.42 59.69 0) (effects (font (size 1.27 1.27)) (hide yes)))
  (pin "1")
  (pin "2"))
 (wire
  (pts (xy 312.42 52.07) (xy 312.42 49.53))
  (stroke (width 0) (type default)))
 (global_label "U7_VINT"
  (shape passive)
  (at 312.42 49.53 90)
  (fields_autoplaced yes)
  (effects (font (size 1.27 1.27)) (justify left)))
 (wire
  (pts (xy 312.42 59.69) (xy 312.42 62.23))
  (stroke (width 0) (type default)))
 (global_label "GND_PWR"
  (shape passive)
  (at 312.42 62.23 270)
  (fields_autoplaced yes)
  (effects (font (size 1.27 1.27)) (justify right)))
 (symbol
  (lib_id "Connector_Generic:Conn_01x02")
  (at 196.85 107.95 0)
  (unit 1)
  (exclude_from_sim no)
  (in_bom yes)
  (on_board yes)
  (dnp no)
  (property "Reference" "J8" (at 196.85 105.08 0) (effects (font (size 1.27 1.27))))
  (property "Value" "J_MOT" (at 196.85 113.36 0) (effects (font (size 1.27 1.27))))
  (property "Footprint" "Connector_JST:JST_XH_B2B-XH-A_1x02_P2.50mm_Vertical" (at 196.85 114.96 0) (effects (font (size 1.27 1.27)) (hide yes)))
  (property "Datasheet" "" (at 196.85 111.76 0) (effects (font (size 1.27 1.27)) (hide yes)))
  (property "Funktion" "J_MOT" (at 196.85 111.76 0) (effects (font (size 1.27 1.27)) (hide yes)))
  (property "Description" "Rollmotor, XH wegen Blockierstrom (A3)" (at 196.85 111.76 0) (effects (font (size 1.27 1.27)) (hide yes)))
  (pin "1")
  (pin "2"))
 (wire
  (pts (xy 191.77 107.95) (xy 189.23 107.95))
  (stroke (width 0) (type default)))
 (global_label "MOT_A"
  (shape passive)
  (at 189.23 107.95 180)
  (fields_autoplaced yes)
  (effects (font (size 1.27 1.27)) (justify right)))
 (wire
  (pts (xy 191.77 110.49) (xy 189.23 110.49))
  (stroke (width 0) (type default)))
 (global_label "MOT_B"
  (shape passive)
  (at 189.23 110.49 180)
  (fields_autoplaced yes)
  (effects (font (size 1.27 1.27)) (justify right)))
 (rectangle
  (start 331.51 30)
  (end 357.14 58.94)
  (stroke (width 0.2) (type dash) (color 120 120 120 1))
  (fill (type none)))
 (text "Power-Flags fuer den ERC"
  (exclude_from_sim no)
  (at 333.51 35 0)
  (effects (font (size 1.8 1.8) (bold yes)) (justify left bottom)))
 (symbol
  (lib_id "power:PWR_FLAG")
  (at 337.82 41.91 0)
  (unit 1)
  (exclude_from_sim no)
  (in_bom no)
  (on_board no)
  (dnp no)
  (property "Reference" "#FLG08" (at 340.336 41.11 0) (effects
 (font (size 1.27 1.27))
 (justify left)
 (hide yes)))
  (property "Value" "PWR_FLAG" (at 340.336 43.51 0) (effects
 (font (size 1.27 1.27))
 (justify left)
 (hide yes)))
  (property "Footprint" "" (at 337.82 45.11 0) (effects (font (size 1.27 1.27)) (hide yes)))
  (property "Datasheet" "" (at 337.82 41.91 0) (effects (font (size 1.27 1.27)) (hide yes)))
  (pin "1"))
 (wire
  (pts (xy 337.82 41.91) (xy 337.82 44.45))
  (stroke (width 0) (type default)))
 (global_label "U7_VINT"
  (shape passive)
  (at 337.82 44.45 270)
  (fields_autoplaced yes)
  (effects (font (size 1.27 1.27)) (justify right)))
 (embedded_fonts no))
